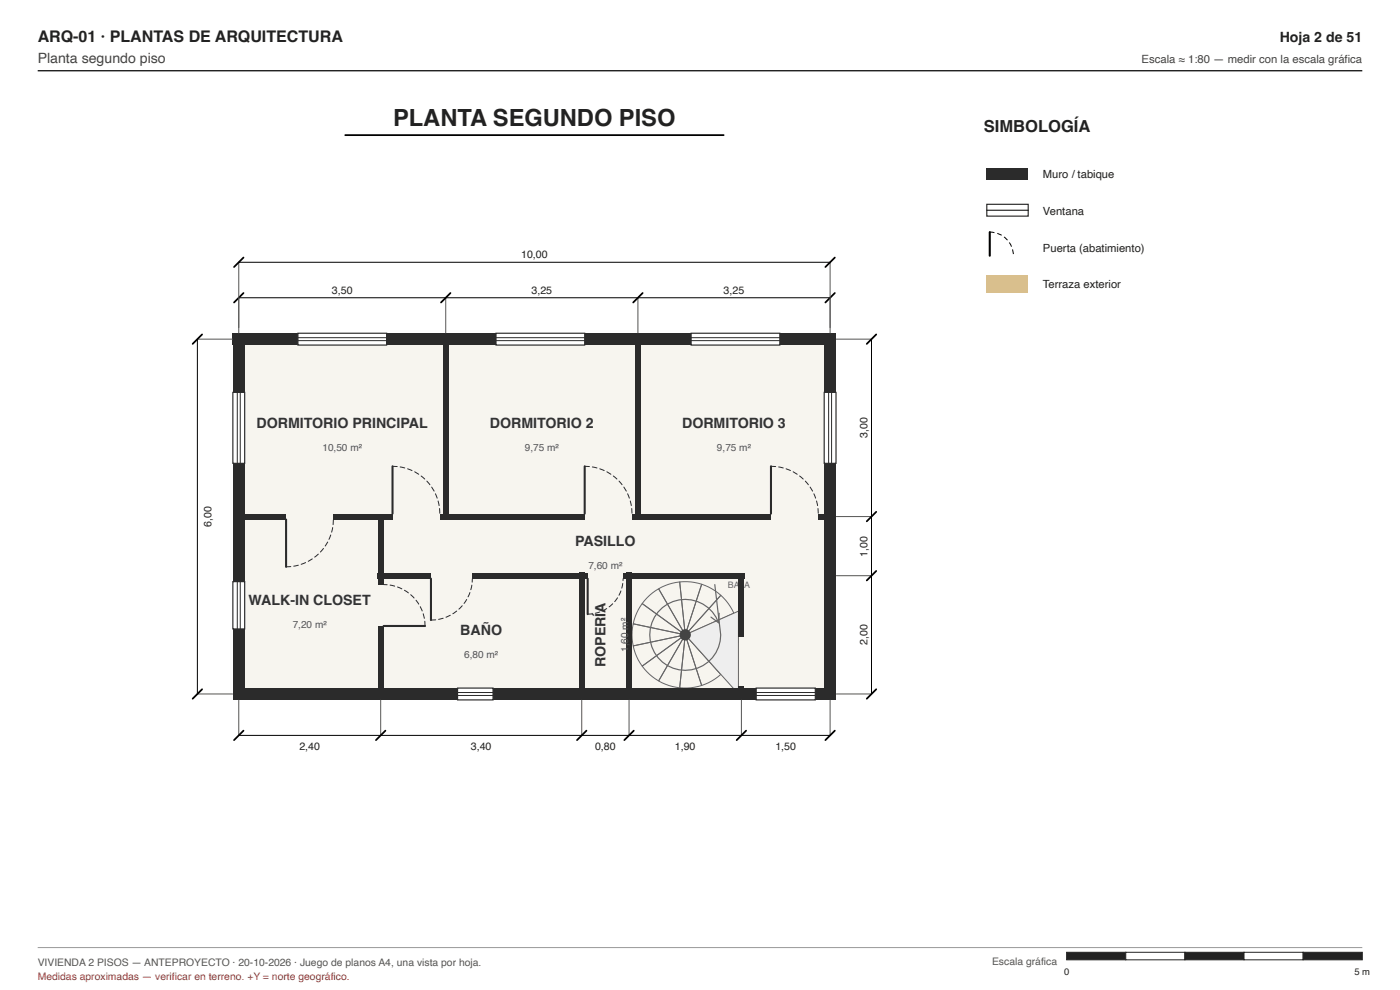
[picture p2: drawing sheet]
<svg xmlns="http://www.w3.org/2000/svg" width="297mm" height="210mm" viewBox="0 0 297 210" stroke-linecap="round" stroke-linejoin="round" font-family="sans-serif">
<path d="M73.2 28.7h80.3" fill="none" stroke="#000" stroke-width=".38"/>
<g fill="#f7f5ef">
<path d="M50.7 71.9h43.9v37.7h-43.9z"/>
<path d="M94.6 71.9h40.7v37.7h-40.7z"/>
<path d="M135.3 71.9h40.8v37.7h-40.8z"/>
<path d="M50.7 109.6h30.1v37.6h-30.1z"/>
<path d="M80.8 122.1h42.6v25.1h-42.6z"/>
<path d="M123.4 122.1h10v25.1h-10z"/>
<path d="M133.4 122.1h23.9v25.1h-23.9z"/>
<path d="M80.8 109.6h95.3v12.5h-95.3z"/>
<path d="M157.3 122.1h18.8v25.1h-18.8z"/>
</g>
<g fill="none" stroke="#666" stroke-width=".21">
<path d="M134.3 137l10.1-2.1 .2 .4-8.4 6-1.1-2zM134.3 132.3l10.1 2.2v.4l-10.1 2.1-.2-2.3zM136.2 128l8.4 6.1-.2 .4-10.1-2.2 .8-2.2zM137.2 126.8l1.2-1 1.3-.9 5.2 8.9-.3 .3-8.4-6.1zM139.7 124.9l2.2-1 2.3-.5 1.1 10.3-.4 .1zM144.2 123.4h2.3l2.4 .5-3.2 9.8h-.4zM144.9 135.5l.4 .2-1.1 10.2-2.3-.5-2.2-1zM145.3 135.7l.4-.1 3.2 9.8-2.4 .5h-2.3zM145.7 135.6l.3-.2 6.9 7.7-1.9 1.3-2.1 1zM146.3 135.1l9.4 4.2-1.2 2-1.6 1.8-6.9-7.7zM146.4 134.7h10.3l-.3 2.3-.7 2.3-9.4-4.2zM148.9 123.9l2.1 1 1.9 1.4-6.9 7.6-.3-.2z"/>
<path d="M152.9 126.3l1.6 1.7 1.2 2.1-9.4 4.2-.3-.4zM136.2 141.3l8.4-6 .3 .2-5.2 8.9-1.9-1.3z"/>
</g>
<path d="M146.3 134.3l10.4-4.7v17h-.6l-10.1-11.2z" fill="#eee" stroke="#666" stroke-width=".21"/>
<circle cx="145.4" cy="134.7" r="1" fill="#444" stroke="#444" stroke-width=".38"/>
<path d="M151.6 124l1.3 10.7a7.5 7.5 0 0 1-10.5 6.9 7.5 7.5 0 0 1-2.2-12.4 7.5 7.5 0 0 1 12.2 2.9M152.6 130.1l-.2 2-1.6-1.2" fill="none" stroke="#666" stroke-width=".25"/>
<g fill="#2b2b2b">
<path d="M49.4 146h47.7v2.5h-47.7z"/>
<path d="M104.6 146h55.8v2.5h-55.8z"/>
<path d="M173 146h4.4v2.5h-4.4z"/>
</g>
<path d="M97.1 146h7.5v2.5h-7.5z" fill="#fff" stroke="#2b2b2b" stroke-width=".25"/>
<path d="M97.1 147.5h7.5M97.1 146.9h7.5" fill="none" stroke="#2b2b2b" stroke-width=".21"/>
<path d="M160.4 146h12.6v2.5h-12.6z" fill="#fff" stroke="#2b2b2b" stroke-width=".25"/>
<path d="M160.4 147.5h12.6M160.4 146.9h12.6" fill="none" stroke="#2b2b2b" stroke-width=".21"/>
<g fill="#2b2b2b">
<path d="M174.8 98.3h2.6v50.2h-2.6z"/>
<path d="M174.8 70.7h2.6v12.5h-2.6z"/>
</g>
<path d="M174.8 83.2h2.6v15.1h-2.6z" fill="#fff" stroke="#2b2b2b" stroke-width=".25"/>
<path d="M175.8 83.2v15.1M176.4 83.2v15.1" fill="none" stroke="#2b2b2b" stroke-width=".21"/>
<g fill="#2b2b2b">
<path d="M49.4 70.7h13.8v2.5h-13.8z"/>
<path d="M82 70.7h23.2v2.5h-23.2z"/>
<path d="M124 70.7h22.6v2.5h-22.6z"/>
<path d="M165.4 70.7h12v2.5h-12z"/>
</g>
<path d="M63.2 70.7h18.8v2.5h-18.8z" fill="#fff" stroke="#2b2b2b" stroke-width=".25"/>
<path d="M63.2 72.3h18.8M63.2 71.6h18.8" fill="none" stroke="#2b2b2b" stroke-width=".21"/>
<path d="M105.2 70.7h18.8v2.5h-18.8z" fill="#fff" stroke="#2b2b2b" stroke-width=".25"/>
<path d="M105.2 72.3h18.8M105.2 71.6h18.8" fill="none" stroke="#2b2b2b" stroke-width=".21"/>
<path d="M146.6 70.7h18.8v2.5h-18.8z" fill="#fff" stroke="#2b2b2b" stroke-width=".25"/>
<path d="M146.6 72.3h18.8M146.6 71.6h18.8" fill="none" stroke="#2b2b2b" stroke-width=".21"/>
<g fill="#2b2b2b">
<path d="M49.4 133.4h2.5v15.1h-2.5z"/>
<path d="M49.4 98.3h2.5v25.1h-2.5z"/>
<path d="M49.4 70.7h2.5v12.5h-2.5z"/>
</g>
<path d="M49.4 123.4h2.5v10h-2.5z" fill="#fff" stroke="#2b2b2b" stroke-width=".25"/>
<path d="M50.3 123.4v10M51 123.4v10" fill="none" stroke="#2b2b2b" stroke-width=".21"/>
<path d="M49.4 83.2h2.5v15.1h-2.5z" fill="#fff" stroke="#2b2b2b" stroke-width=".25"/>
<path d="M50.3 83.2v15.1M51 83.2v15.1" fill="none" stroke="#2b2b2b" stroke-width=".21"/>
<g fill="#2b2b2b">
<path d="M50 108.9h10.7v1.3h-10.7z"/>
<path d="M70.7 108.9h12.6v1.3h-12.6z"/>
<path d="M93.3 108.9h30.7v1.3h-30.7z"/>
<path d="M134.1 108.9h29.5v1.3h-29.5z"/>
<path d="M173.6 108.9h3.1v1.3h-3.1z"/>
</g>
<path d="M83.3 98.9a10 10 0 0 1 10 10M124 98.9a10 10 0 0 1 10.1 10M163.6 98.9a10 10 0 0 1 10 10M60.7 120.2a10 10 0 0 0 10-10" fill="none" stroke="#2b2b2b" stroke-width=".21" stroke-dasharray="1 .6"/>
<path d="M83.3 98.9v10M124 98.9v10M163.6 98.9v10M60.7 110.2v10" fill="none" stroke="#2b2b2b" stroke-width=".44"/>
<g fill="#2b2b2b">
<path d="M93.9 71.3h1.3v38.9h-1.3z"/>
<path d="M134.7 71.3h1.3v38.9h-1.3z"/>
<path d="M80.1 132.8h1.3v15h-1.3z"/>
<path d="M80.1 108.9h1.3v15.1h-1.3z"/>
</g>
<path d="M90.2 132.8a8.8 8.8 0 0 0-8.8-8.8" fill="none" stroke="#2b2b2b" stroke-width=".21" stroke-dasharray="1 .6"/>
<path d="M81.4 132.8h8.8" fill="none" stroke="#2b2b2b" stroke-width=".44"/>
<g fill="#2b2b2b">
<path d="M80.1 121.5h11.3v1.2h-11.3z"/>
<path d="M100.2 121.5h24.5v1.2h-24.5z"/>
<path d="M132.2 121.5h25.7v1.2h-25.7z"/>
</g>
<path d="M91.4 131.5a8.8 8.8 0 0 0 8.8-8.8M124.7 130.3a7.5 7.5 0 0 0 7.5-7.6" fill="none" stroke="#2b2b2b" stroke-width=".21" stroke-dasharray="1 .6"/>
<path d="M91.4 122.7v8.8M124.7 122.7v7.6" fill="none" stroke="#2b2b2b" stroke-width=".44"/>
<g fill="#2b2b2b">
<path d="M122.8 121.5h1.2v26.3h-1.2z"/>
<path d="M132.8 121.5h1.3v26.3h-1.3z"/>
<path d="M156.7 145.6h1.2v2.2h-1.2z"/>
<path d="M156.7 121.5h1.2v13.5h-1.2z"/>
</g>
<g fill="none" stroke="#555" stroke-width=".21">
<path d="M50.7 55.6v15M176.1 55.6v15M41.9 71.9h7.4M94.6 63.2v7.4M135.3 63.2v7.4M177.4 71.9h7.5M177.4 109.6h7.5M177.4 122.1h7.5M41.9 147.2h7.4M50.7 148.5v7.5M80.8 148.5v7.5M123.4 148.5v7.5"/>
<path d="M133.4 148.5v7.5M157.3 148.5v7.5M176.1 148.5v7.5M177.4 147.2h7.5"/>
</g>
<g fill="none" stroke="#000" stroke-width=".38">
<path d="M51.7 54.6l-2 2M177.1 54.6l-2 2M42.9 70.9l-2 2M51.7 62.2l-2 2M95.6 62.2l-2 2M136.3 62.2l-2 2M177.1 62.2l-2 2M185.9 70.9l-2 2M185.9 108.6l-2 2M185.9 121.1l-2 2M42.9 146.2l-2 2M51.7 155l-2 2"/>
<path d="M81.8 155l-2 2M124.4 155l-2 2M134.5 155l-2.1 2M158.3 155l-2 2M177.1 155l-2 2M185.9 146.2l-2 2"/>
</g>
<path d="M50.7 55.6h125.4M41.9 71.9v75.3M50.7 63.2h125.4M184.9 71.9v75.3M50.7 156h125.4" fill="none" stroke="#000" stroke-width=".21"/>
<path d="M209.3 35.6h8.8v2.5h-8.8z" fill="#2b2b2b"/>
<path d="M209.3 43.3h8.8v2.5h-8.8z" fill="#fff" stroke="#2b2b2b" stroke-width=".25"/>
<path d="M209.3 44.6h8.8" fill="none" stroke="#000" stroke-width=".21"/>
<path d="M210 49.2v5.1" fill="none" stroke="#000" stroke-width=".44"/>
<path d="M210 49.2a5 5 0 0 1 5 5.1" fill="none" stroke="#000" stroke-width=".21" stroke-dasharray="1 .6" stroke-linecap="butt"/>
<path d="M209.3 58.3h8.8v3.7h-8.8z" fill="#d9bf8c"/>
<path d="M8 15h281" fill="none" stroke="#222" stroke-width=".3"/>
<path d="M8 201h281" fill="none" stroke="#999" stroke-width=".21"/>
<path d="M226.3 202h12.5v1.6h-12.5z" fill="#222" stroke="#222" stroke-width=".21"/>
<path d="M238.8 202h12.6v1.6h-12.6z" fill="#fff" stroke="#222" stroke-width=".21"/>
<path d="M251.4 202h12.5v1.6h-12.5z" fill="#222" stroke="#222" stroke-width=".21"/>
<path d="M263.9 202h12.5v1.6h-12.5z" fill="#fff" stroke="#222" stroke-width=".21"/>
<path d="M276.5 202h12.5v1.6h-12.5z" fill="#222" stroke="#222" stroke-width=".21"/>
<text font-size="5" fill="#222" x="83.4" y="26.8">PLANTA SEGUNDO PISO</text>
<text font-size="3.5" fill="#222" x="208.7" y="28">SIMBOLOGÍA</text>
<text font-size="3.4" fill="#222" x="8" y="9">ARQ-01 · PLANTAS DE ARQUITECTURA</text>
<text font-size="3" fill="#222" x="271.5" y="9">Hoja 2 de 51</text>
<text font-size="3" fill="#444" x="8" y="13.4">Planta segundo piso</text>
<g font-size="3" fill="#333">
<text x="54.4" y="90.8">DORMITORIO PRINCIPAL</text>
<text x="103.9" y="90.8">DORMITORIO 2</text>
<text x="144.7" y="90.8">DORMITORIO 3</text>
<text x="122" y="115.8">PASILLO</text>
<text x="52.7" y="128.4">WALK-IN CLOSET</text>
<text x="97.7" y="134.7">BAÑO</text>
<text x="128.4" y="141.5" transform="rotate(-90 128.4 141.5)">ROPERÍA</text>
</g>
<text font-size="2.4" fill="#444" x="242.2" y="13.4">Escala ≈ 1:80 — medir con la escala gráfica</text>
<g font-size="2.4" fill="#222">
<text x="221.3" y="37.8">Muro / tabique</text>
<text x="221.3" y="45.6">Ventana</text>
<text x="221.3" y="53.4">Puerta (abatimiento)</text>
<text x="221.3" y="61.1">Terraza exterior</text>
</g>
<g font-size="2.3" fill="#222">
<text x="110.6" y="54.8">10,00</text>
<text x="70.4" y="62.3">3,50</text>
<text x="112.7" y="62.3">3,25</text>
<text x="153.5" y="62.3">3,25</text>
<text x="184" y="93" transform="rotate(-90 184 93)">3,00</text>
<text x="44.9" y="111.8" transform="rotate(-90 44.9 111.8)">6,00</text>
<text x="184" y="118" transform="rotate(-90 184 118)">1,00</text>
<text x="184" y="136.9" transform="rotate(-90 184 136.9)">2,00</text>
<text x="63.5" y="159">2,40</text>
<text x="99.9" y="159">3,40</text>
<text x="126.2" y="159">0,80</text>
<text x="143.2" y="159">1,90</text>
<text x="164.5" y="159">1,50</text>
</g>
<g font-size="2.2" fill="#555">
<text x="8" y="205">VIVIENDA 2 PISOS — ANTEPROYECTO · 20-10-2026 · Juego de planos A4, una vista por hoja.</text>
<text x="210.5" y="204.6">Escala gráfica</text>
</g>
<text font-size="2.2" fill="#a33" x="8" y="207.8">Medidas aproximadas — verificar en terreno. +Y = norte geográfico.</text>
<g font-size="2.1" fill="#555">
<text x="68.4" y="95.6">10,50 m²</text>
<text x="111.3" y="95.6">9,75 m²</text>
<text x="152.1" y="95.6">9,75 m²</text>
<text x="124.8" y="120.7">7,60 m²</text>
<text x="62.1" y="133.2">7,20 m²</text>
<text x="98.5" y="139.5">6,80 m²</text>
<text x="133.2" y="138.3" transform="rotate(-90 133.2 138.3)">1,60 m²</text>
</g>
<g font-size="2" fill="#222">
<text x="225.7" y="206.8">0</text>
<text x="287.3" y="206.8">5 m</text>
</g>
<text font-size="1.9" fill="#666" x="154.4" y="124.6">BAJA</text>
</svg>
